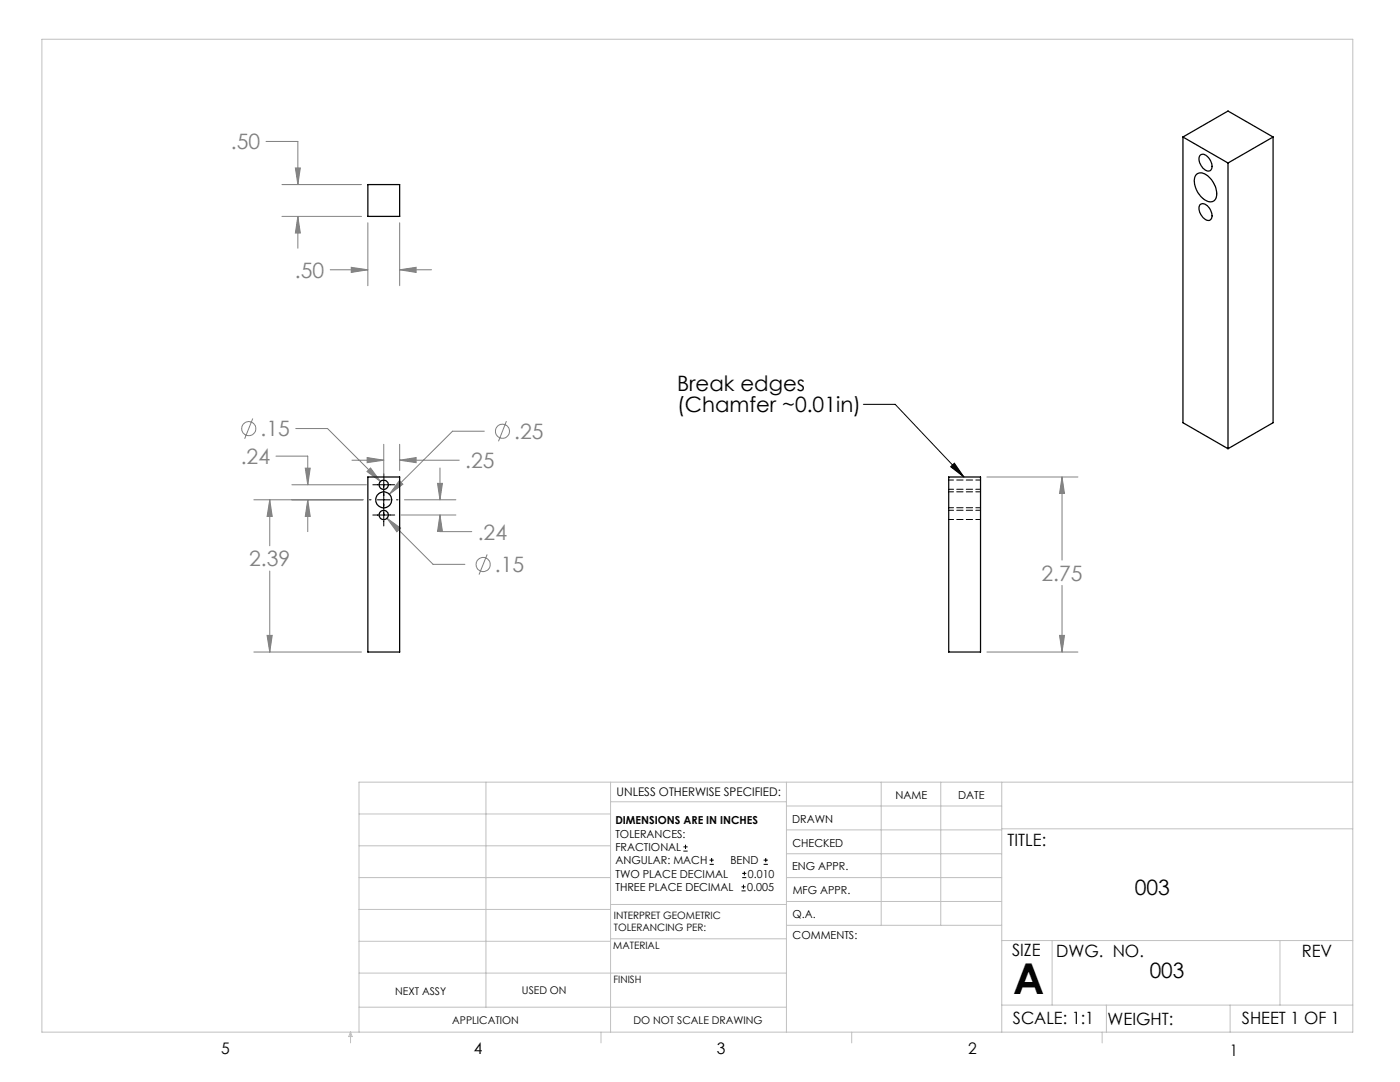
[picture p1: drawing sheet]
<svg xmlns="http://www.w3.org/2000/svg" width="279mm" height="216mm" viewBox="0 0 279 216" stroke-linecap="round" stroke-linejoin="round" font-family="sans-serif">
<g fill="none" stroke="#808080" stroke-width=".2">
<path d="M53.1 28.2h6.3v8.6M56.3 36.8h15.8M58.9 33.5h1l-.5 3.3zM56.3 43.2h15.8M59.4 43.2v6.3M59.4 43.2l.5 3.3h-1zM65.9 53.8h7.5M70.1 53.3l3.3 .5-3.3 .6zM73.4 44.5v12.5M79.8 44.5v12.5M79.8 53.8h6.3M79.8 53.8l3.2-.5v1.1z"/>
<path d="M50.4 83.5l-1.6 4.1M50.7 99.7h21.8M53.8 99.7v9.2M53.8 99.7l.5 3.3h-1zM55.1 91h6.3v5.7M58.2 96.7h14.9M59 85.5h6.4l10.5 10.6M60.9 93.4h1l-.5 3.3zM61.4 99.7v6.4M61.4 99.7l.5 3.3h-1zM70.2 91.8h6.4M73.2 94.1l.7-.7 2 2.7z"/>
<path d="M73.3 91.3l3.3 .5-3.3 .5zM76.6 88.7v6.9M79.7 95.9l.7 .7-2.7 2zM79.8 88.7v5.2M79.8 91.8h11.9M79.8 91.8l3.2-.5v1zM80.7 99.7h10.3M87.3 96.4h1l-.5 3.3zM87.8 93.4v6.3M96.7 86h-6.4l-12.6 12.6M101.1 84l-1.6 4.1M197 95.2h18.1"/>
<path d="M211.9 95.2v16.6M211.9 95.2l.5 3.3h-.9zM53.8 113.9v16.2M77.2 103.4l9.2 9.2h6.4M77.2 103.4l2.7 2-.7 .7zM80 102.8h11M87.8 102.8v3.3h6.4M87.8 102.8l.5 3.2h-1zM97.2 110.6l-1.6 4.1M211.9 116.8v13.3M50.7 130.1h21.4M53.3 126.8h1l-.5 3.3z"/>
<path d="M197 130.1h18.1M211.5 126.8h.9l-.5 3.3z"/>
<circle cx="49.6" cy="85.5" r="1.41"/>
<circle cx="100.3" cy="86.1" r="1.41"/>
<circle cx="96.4" cy="112.6" r="1.4"/>
</g>
<g fill="none" stroke="#000" stroke-width=".2">
<path d="M73.7 99.7h.3M74.4 96.7h4.4M75.3 99.7h2.6M76.6 94.5v10.5M79.1 99.7h.3M172.3 80.7h6.3l13.8 14.5M189.7 93.1l.8-.7 1.9 2.8zM74.4 102.8h4.4M136.4 169.8h.8M136.4 169h.8M136.8 168.6v.8M141.6 172.5h.9"/>
<path d="M141.6 171.6h.9M142 171.2v.8M148 177.8h.8M148 177h.8M148.1 175.1h.8M148.1 174.3h.8M148.4 176.5v.8M148.6 173.9v.8M152.4 172.5h.8M152.4 171.6h.8M152.8 171.2v.8"/>
</g>
<g fill="none" stroke="#c0c0c0" stroke-width=".2">
<path d="M8.4 7.8h261.6v198.2h-261.6zM97 156.1v44.9M121.8 156.1v49.9M121.8 160h35.2M157 156.1v49.9M175.9 156.1v28.5M187.7 156.1v28.5M199.9 156.1v49.9M270 156.1h-198.4v49.9M71.6 175.1h50.2M71.6 168.8h50.2M71.6 162.4h50.2"/>
<path d="M157 170.4h42.9M157 165.6h42.9M157 160.8h42.9M157 175.1h42.9M157 179.9h42.9M199.9 165.4h70.1M71.6 194.2h85.4M71.6 187.8h50.2M71.6 181.5h50.2M121.8 187.3h35.2M121.8 180.5h35.2M157 184.6h42.9"/>
<path d="M199.9 187.7h70.1M210 187.7v12.9M255.4 187.7v12.9M70 206v2.1M70 206l.3 .8h-.7zM71.6 201h85.4M119.9 206v2.1M170 206v2.1M199.9 200.6h70.1M220 206v2.1M220.8 200.6v5.4M245.5 200.6v5.4"/>
</g>
<path d="M189.7 93.1l.8-.7 1.9 2.8z" fill="#000"/>
<path d="M53.3 126.8h1l-.5 3.3zM53.8 99.7l.5 3.3h-1zM87.3 96.4h1l-.5 3.3zM87.8 102.8l.5 3.2h-1zM61.4 99.7l.5 3.3h-1zM60.9 93.4h1l-.5 3.3zM73.3 91.3l3.3 .5-3.3 .5zM79.8 91.8l3.2-.5v1zM73.2 94.1l2.7 2-2-2.7zM79.7 95.9l-2 2.7 2.7-2zM77.2 103.4l2 2.7 .7-.7zM79.8 53.8l3.2-.5v1.1zM70.1 53.3l3.3 .5-3.3 .6zM59.4 43.2l.5 3.3h-1zM58.9 33.5h1l-.5 3.3zM211.5 126.8h.9l-.5 3.3zM211.9 95.2l.5 3.3h-.9z" fill="#808080"/>
<g fill="none" stroke="#000" stroke-width=".25">
<path d="M73.4 36.8h6.4v6.4h-6.4zM236.1 27.3l9 5.2M236.1 27.3v57l9 5.2M236.1 27.3l9-5.1 9 5.1M238.8 34.8a1.77 1.77 0 0 1 2.5 .5 4.1 4.1 0 0 1 1.3 4.5 1.55 1.55 0 0 1-2.4-.1 4.3 4.3 0 0 1-1.6-4.7zM239.6 30.9a1.47 1.47 0 0 1 1.9 1 1.62 1.62 0 0 1 0 2.2 1.91 1.91 0 0 1-2.1-1.6l-.1-1zM245.1 32.5v57M254.1 27.3l-9 5.2M254.1 27.3v57l-9 5.2M239.4 40.9a1.21 1.21 0 0 1 1.9 .6 1.86 1.86 0 0 1 .2 2.4 1.91 1.91 0 0 1-2.1-1.5l-.1-.6zM73.4 95.2h6.4v34.9h-6.4zM189.3 95.2h6.4v34.9h-6.4z"/>
<circle cx="76.6" cy="96.7" r=".93"/>
<circle cx="76.6" cy="99.7" r="1.58"/>
<circle cx="76.6" cy="102.8" r=".93"/>
</g>
<path d="M189.3 97.6h6.4M195.7 98.1h-6.4M195.7 95.8h-6.4M189.3 101.3h6.4M189.3 103.7h6.4M195.7 101.8h-6.4" fill="none" stroke="#000" stroke-width=".2" stroke-dasharray="1.3 .6" stroke-dashoffset=".3"/>
<text font-size="8.5" x="202.2" y="198.3">A</text>
<g font-size="4.2" fill="#808080">
<text x="46.1" y="29.8">.50</text>
<text x="58.9" y="55.4">.50</text>
<text x="52" y="87.1">.15</text>
<text x="102.6" y="87.6">.25</text>
<text x="48.1" y="92.6">.24</text>
<text x="92.8" y="93.4">.25</text>
<text x="95.3" y="107.7">.24</text>
<text x="49.7" y="113">2.39</text>
<text x="98.8" y="114.2">.15</text>
<text x="207.9" y="115.9">2.75</text>
</g>
<g font-size="4.2">
<text x="135.1" y="78.1">Break edges</text>
<text x="135.1" y="82.2">(Chamfer ~0.01in)</text>
<text x="226.5" y="178.5">003</text>
<text x="229.4" y="195.2">003</text>
</g>
<g font-size="3.4">
<text x="201.1" y="168.8">TITLE:</text>
<text x="202" y="190.8">SIZE</text>
<text x="210.8" y="190.9">DWG. NO.</text>
<text x="259.8" y="191">REV</text>
<text x="202.1" y="204.4">SCALE: 1:1</text>
<text x="221" y="204.5">WEIGHT:</text>
<text x="247.8" y="204.4">SHEET 1 OF 1</text>
</g>
<g font-size="3.2">
<text x="44.2" y="210.4">5</text>
<text x="94.6" y="210.3">4</text>
<text x="143.1" y="210.4">3</text>
<text x="193.2" y="210.3">2</text>
<text x="245.4" y="210.6">1</text>
</g>
<text font-size="2.4" x="123.1" y="158.9">UNLESS OTHERWISE SPECIFIED:</text>
<g font-size="2.2">
<text x="178.7" y="159.4">NAME</text>
<text x="191.2" y="159.4">DATE</text>
<text x="122.8" y="164.5">DIMENSIONS ARE IN INCHES</text>
<text x="122.8" y="167.1">TOLERANCES:</text>
<text x="158.1" y="164.2">DRAWN</text>
<text x="122.8" y="169.8">FRACTIONAL</text>
<text x="122.8" y="172.5">ANGULAR: MACH</text>
<text x="145.8" y="172.5">BEND</text>
<text x="158.1" y="173.7">ENG APPR.</text>
<text x="158.2" y="169.1">CHECKED</text>
<text x="122.8" y="177.8">THREE PLACE DECIMAL</text>
<text x="122.8" y="175.1">TWO PLACE DECIMAL</text>
<text x="149.1" y="177.8">0.005</text>
<text x="149.3" y="175.1">0.010</text>
<text x="158.2" y="178.4">MFG APPR.</text>
<text x="158.2" y="183.2">Q.A.</text>
<text x="158.2" y="187.4">COMMENTS:</text>
</g>
<g font-size="2.1">
<text x="78.8" y="198.5">NEXT ASSY</text>
<text x="104.2" y="198.4">USED ON</text>
<text x="90.2" y="204.3">APPLICATION</text>
<text x="126.4" y="204.3">DO NOT SCALE DRAWING</text>
</g>
<g font-size="2">
<text x="122.5" y="183.3">INTERPRET GEOMETRIC</text>
<text x="122.5" y="185.9">TOLERANCING PER:</text>
<text x="122.4" y="189.4">MATERIAL</text>
<text x="122.4" y="196.2">FINISH</text>
</g>
</svg>
